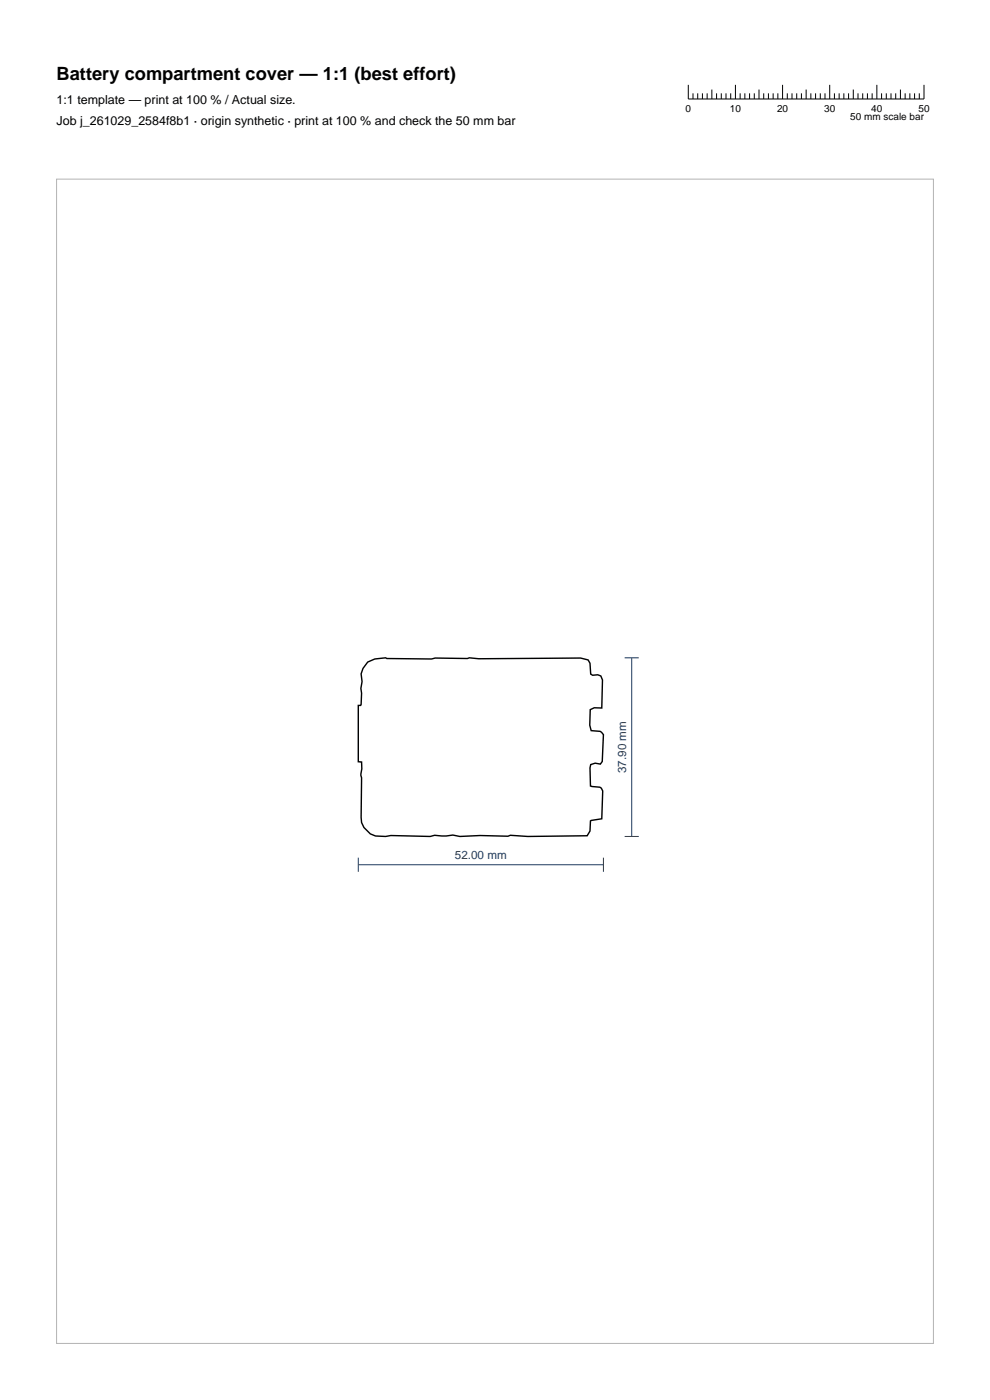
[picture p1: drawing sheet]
<svg xmlns="http://www.w3.org/2000/svg" width="210mm" height="297mm" viewBox="0 0 210 297" stroke-linecap="round" stroke-linejoin="round" font-family="sans-serif">
<g fill="none" stroke="#000" stroke-width=".21">
<path d="M146 18v3h50v-3M147 19.8v1.2M148 19.8v1.2M149 19.8v1.2M150 19.8v1.2M151 19v2M152 19.8v1.2M153 19.8v1.2M154 19.8v1.2M155 19.8v1.2M156 18v3M157 19.8v1.2"/>
<path d="M158 19.8v1.2M159 19.8v1.2M160 19.8v1.2M161 19v2M162 19.8v1.2M163 19.8v1.2M164 19.8v1.2M165 19.8v1.2M166 18v3M167 19.8v1.2M168 19.8v1.2M169 19.8v1.2"/>
<path d="M170 19.8v1.2M171 19v2M172 19.8v1.2M173 19.8v1.2M174 19.8v1.2M175 19.8v1.2M176 18v3M177 19.8v1.2M178 19.8v1.2M179 19.8v1.2M180 19.8v1.2M181 19v2"/>
<path d="M182 19.8v1.2M183 19.8v1.2M184 19.8v1.2M185 19.8v1.2M186 18v3M187 19.8v1.2M188 19.8v1.2M189 19.8v1.2M190 19.8v1.2M191 19v2M192 19.8v1.2M193 19.8v1.2"/>
<path d="M194 19.8v1.2M195 19.8v1.2"/>
</g>
<path d="M78 140.4l1.5-.6 2.3-.3 .3 .2 9.4 .1 .8-.2 6.8 .1 .5-.2 2 .3 21.5-.2 1.6 .4 .4 .7 .2 2.3 .4 .2h1.1l.7 .2 .3 .9-.2 5.9h-1.5l-.9 .3-.1 3.4 .3 1.1 1.9 .1 .7 .8-.2 5.6-.5 .6-1.1-.2-.9 .3-.2 .7 .2 3.9 2 .2 .3 .2 .2 .6-.2 5.9-2.3 .5-.2 2.1-.6 1-12.5 .1-3.7-.2-.5 .2-5.9-.1-4.3 .1-1.6-.3-1.4 .2-2.4-.1-1 .2-8.3-.1a4.7 4.7 0 0 1-6.2-2.8v-9.5l-.2-.8 .3-1.1-.1-1.5h-.7v-11.9h.5l.1-.3 .1-2.3-.2-1.1 .3-1.4-.2-1.7 .4-1.1z" fill="none" stroke="#000" stroke-width=".3"/>
<path d="M132.5 139.5h3M134 139.5v37.9M132.5 177.4h3M76 183.5h52M76 181.9v3.1M128 181.9v3.1" fill="none" stroke="#1f3b5e" stroke-width=".21"/>
<path d="M12 38h186v247h-186z" fill="none" stroke="#b3b3b3" stroke-width=".21"/>
<text font-size="3.9" x="12" y="17">Battery compartment cover — 1:1 (best effort)</text>
<g font-size="2.6">
<text x="12" y="22">1:1 template — print at 100 % / Actual size.</text>
<text x="12" y="26.5">Job j_261029_2584f8b1 · origin synthetic · print at 100 % and check the 50 mm bar</text>
</g>
<g font-size="2.5" fill="#1f3b5e">
<text x="132.8" y="164" transform="rotate(-90 132.8 164)">37.90 mm</text>
<text x="96.5" y="182.2">52.00 mm</text>
</g>
<g font-size="2.1">
<text x="145.4" y="23.8">0</text>
<text x="154.8" y="23.8">10</text>
<text x="164.8" y="23.8">20</text>
<text x="174.8" y="23.8">30</text>
<text x="184.8" y="23.8">40</text>
<text x="194.8" y="23.8">50</text>
<text x="180.4" y="25.5">50 mm scale bar</text>
</g>
</svg>
